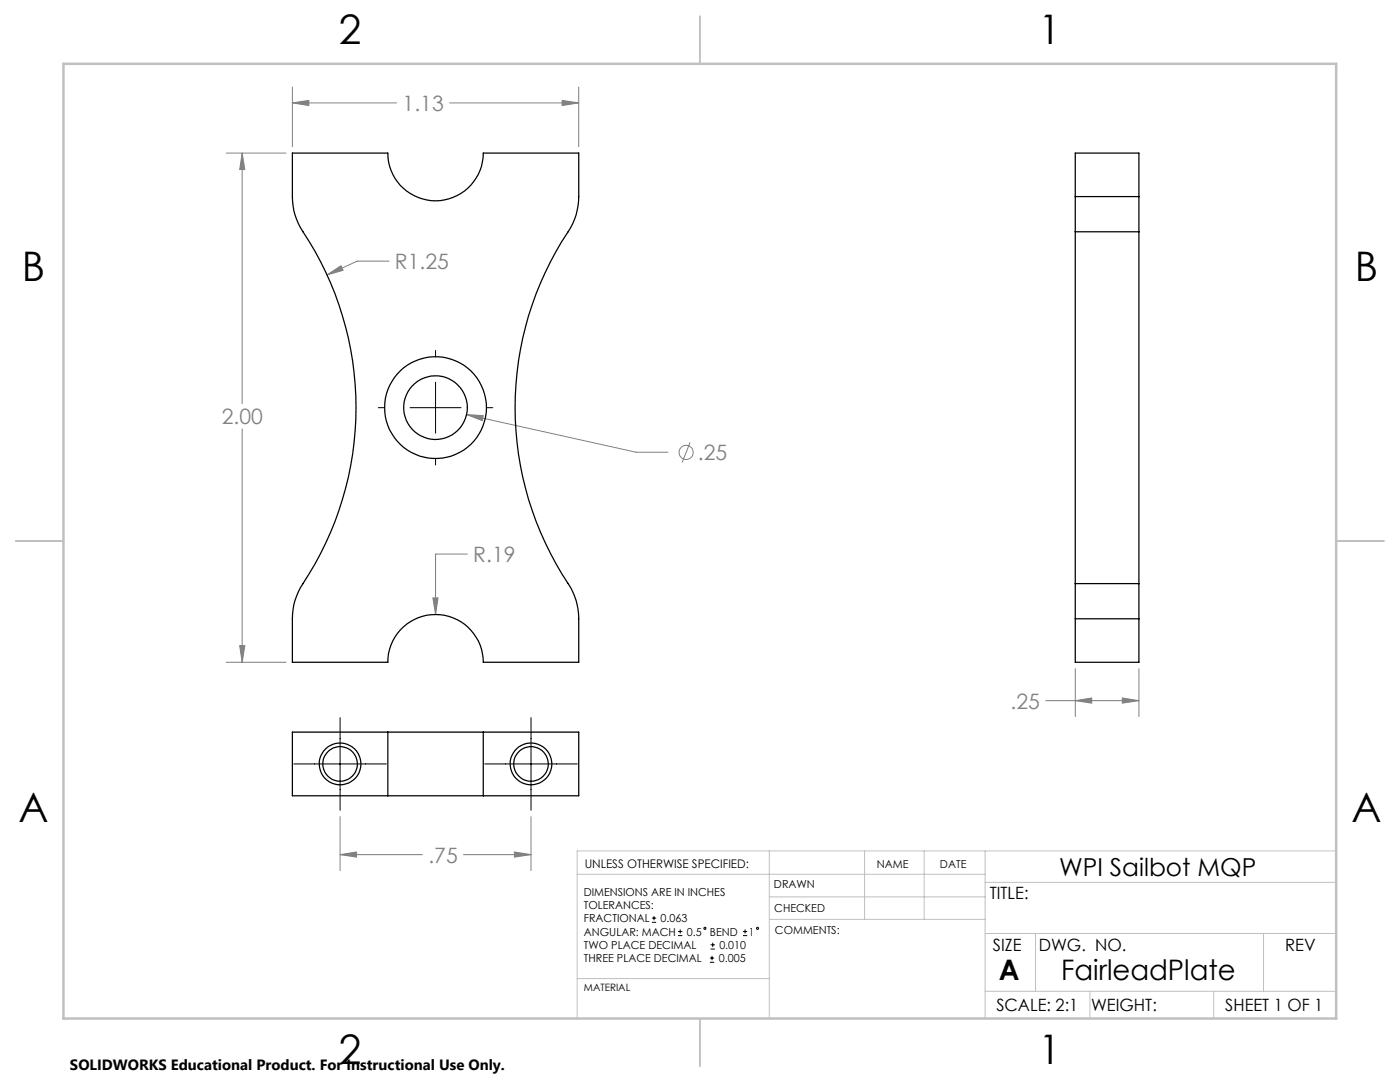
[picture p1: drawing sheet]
<svg xmlns="http://www.w3.org/2000/svg" width="279mm" height="216mm" viewBox="0 0 279 216" stroke-linecap="round" stroke-linejoin="round" font-family="sans-serif">
<g fill="none" stroke="#808080" stroke-width=".2">
<path d="M58.3 17.4v11.9M115.5 17.4v11.9M45.2 30.6h11.9M48.3 30.6l.6 3.2h-1.1zM48.3 30.6v49.9M58.3 20.5l3.3-.5v1.1zM58.3 20.5h20.9M89.7 20.5h25.8M112.2 20l3.3 .5-3.3 .6zM65.3 54.9l2.8-1.9 .4 .9zM77.6 52.1h-6.3l-6 2.8M48.3 85.6v46.6"/>
<path d="M93.1 82.7l3.3 .2-.2 1zM93.1 82.7l33.9 7.5h6.3M137.7 88.3l-1.6 4M86.4 119.3h1l-.5 3.3zM93.3 110.6h-6.4v12M45.2 132.2h11.9M47.8 128.8h1.1l-.6 3.4zM208.7 139.8h18.6M214.6 139.8l3.3-.5v1zM214.6 133.4v9.6M224 139.3l3.3 .5-3.3 .5zM227.3 133.4v9.6"/>
<path d="M67.9 170.5l3.3-.5v1zM67.9 162.9v10.8M67.9 170.5h16.4M92.5 170.5h13.5M102.7 170l3.3 .5-3.3 .5zM106 162.9v10.8"/>
<circle cx="136.9" cy="90.3" r="1.41"/>
</g>
<g fill="none" stroke="#000" stroke-width=".2">
<path d="M86.9 69.9v1.3M86.9 76.3v10.1M75.5 81.4h1.3M81.8 81.4h10.2M86.9 91.5v1.3M97.1 81.4h1.3M58.6 152.4h18.5M67.9 143.2v18.5M96.7 152.4h18.5M106 143.2v18.5M130.1 184h.9M130.1 183.2h.9"/>
<path d="M130.5 182.8v.8M135.3 186.7h.9M135.3 185.9h.9M135.7 185.5v.8M141.7 192h.8M141.7 191.2h.8M141.8 189.4h.9M141.8 188.5h.9M142.1 190.7v.9M142.2 188.1v.8M148.3 186.7h.8M148.3 185.9h.8"/>
<path d="M148.7 185.5v.8"/>
<circle cx="140.7" cy="185.2" r=".22"/>
<circle cx="151.2" cy="185.2" r=".22"/>
</g>
<g fill="none" stroke="#c0c0c0" stroke-width=".2">
<path d="M115.2 174.4h81.4M153.5 169.8v33.4M153.5 179h43.1M172.5 169.8v13.6M184.4 169.8v13.6M196.6 169.8v33.4M196.6 176.1h70.1M266.7 169.8h-151.5v33.4M115.2 195.3h38.4M153.6 183.4h43M196.6 197.8h70.1M196.6 186.3h70.1"/>
<path d="M206.7 186.3v11.5M217.5 197.8v5.4M242.2 197.8v5.4M252.2 186.3v11.5"/>
</g>
<path d="M139.7 3.2v9.5M3.1 107.9h9.6M266.7 107.9h9.5M139.7 203.2v9.6" fill="none" stroke="#c0c0c0" stroke-width=".25"/>
<path d="M12.7 12.7h254v190.5h-254z" fill="none" stroke="#c0c0c0" stroke-width=".5"/>
<path d="M93.1 82.7l3.1 1.2 .2-1zM58.3 20.5l3.3-.5v1.1zM112.2 20l3.3 .5-3.3 .6zM48.3 30.6l.6 3.2h-1.1zM47.8 128.8h1.1l-.6 3.4zM65.3 54.9l3.2-1-.4-.9zM86.4 119.3l.5 3.3 .5-3.3zM214.6 139.8l3.3-.5v1zM224 139.3l3.3 .5-3.3 .5zM67.9 170.5l3.3-.5v1zM102.7 170l3.3 .5-3.3 .5z" fill="#808080"/>
<g fill="none" stroke="#000" stroke-width=".25">
<path d="M58.3 30.6h19.1a9.5 9.5 0 0 0 9.5 9.5 9.5 9.5 0 0 0 9.5-9.5h19.1v8.6a12.4 12.4 0 0 1-2.1 7 63.6 63.6 0 0 0 .5 71l1.1 2.6 .5 2.7v9.7h-19.1a9.5 9.5 0 0 0-9.5-9.6 9.5 9.5 0 0 0-9.5 9.6h-19.1v-8.7a12.4 12.4 0 0 1 2.2-7 63.6 63.6 0 0 0-.5-71.1l-.5-.8a12 12 0 0 1-1.2-5.4zM214.6 39.2v7M214.6 39.2v-8.6h12.7v8.6M214.6 39.2h12.7M227.3 39.2v7M214.6 46.2v70.3M214.6 46.2h12.7M227.3 46.2v70.3M214.6 116.5v7M214.6 116.5h12.7M227.3 116.5v7M214.6 123.5v8.7h12.7v-8.7"/>
<path d="M214.6 123.5h12.7M77.4 146.1h19M77.4 158.8h19M77.4 146.1h-19.1v12.7h19.1M77.4 146.1v12.7M96.4 146.1h19.1v12.7h-19.1M96.4 146.1v12.7"/>
<circle cx="86.9" cy="81.3" r="10.2"/>
<circle cx="86.9" cy="81.3" r="6.4"/>
<circle cx="67.9" cy="152.4" r="3.4"/>
<circle cx="67.9" cy="152.4" r="4.2"/>
<circle cx="106" cy="152.4" r="3.4"/>
<circle cx="106" cy="152.4" r="4.2"/>
</g>
<g font-size="8.1">
<text x="67.6" y="8.9">2</text>
<text x="207.3" y="8.9">1</text>
<text x="4.4" y="56.2">B</text>
<text x="270.4" y="56.2">B</text>
<text x="3.7" y="164.1">A</text>
<text x="269.7" y="164.1">A</text>
<text x="67.6" y="212.4">2</text>
<text x="207.3" y="212.4">1</text>
</g>
<g font-size="5.6">
<text x="199.3" y="195.5">A</text>
<text x="211.8" y="195.5">FairleadPlate</text>
</g>
<text font-size="4.9" x="211.4" y="174.7">WPI Sailbot MQP</text>
<g font-size="4.2" fill="#808080">
<text x="80.4" y="22.1">1.13</text>
<text x="78.8" y="53.7">R1.25</text>
<text x="44.3" y="84.7">2.00</text>
<text x="139.3" y="91.8">.25</text>
<text x="94.5" y="112.2">R.19</text>
<text x="201.7" y="141.4">.25</text>
<text x="85.5" y="172.1">.75</text>
</g>
<g font-size="3.4">
<text x="197.6" y="179.4">TITLE:</text>
<text x="198.2" y="189.8">SIZE</text>
<text x="207.3" y="189.8">DWG. NO.</text>
<text x="256.5" y="189.8">REV</text>
<text x="198.8" y="201.7">SCALE: 2:1</text>
<text x="217.7" y="201.8">WEIGHT:</text>
<text x="244.5" y="201.7">SHEET 1 OF 1</text>
</g>
<text font-size="3" x="14" y="213.5">SOLIDWORKS Educational Product. For Instructional Use Only.</text>
<text font-size="2.4" x="116.7" y="173.2">UNLESS OTHERWISE SPECIFIED:</text>
<g font-size="2.2">
<text x="175" y="173.2">NAME</text>
<text x="187.6" y="173.2">DATE</text>
<text x="116.5" y="178.7">DIMENSIONS ARE IN INCHES</text>
<text x="154.5" y="177.1">DRAWN</text>
<text x="116.5" y="181.4">TOLERANCES:</text>
<text x="116.5" y="184">FRACTIONAL</text>
<text x="131.8" y="184">0.063</text>
<text x="154.5" y="182">CHECKED</text>
<text x="116.5" y="192">THREE PLACE DECIMAL</text>
<text x="116.5" y="189.3">TWO PLACE DECIMAL</text>
<text x="116.5" y="186.7">ANGULAR: MACH</text>
<text x="137.1" y="186.7">0.5</text>
<text x="141.7" y="186.7">BEND</text>
<text x="143.4" y="192">0.005</text>
<text x="143.6" y="189.3">0.010</text>
<text x="149.4" y="186.7">1</text>
<text x="154.7" y="186.4">COMMENTS:</text>
</g>
<text font-size="2" x="116.5" y="197.7">MATERIAL</text>
</svg>
